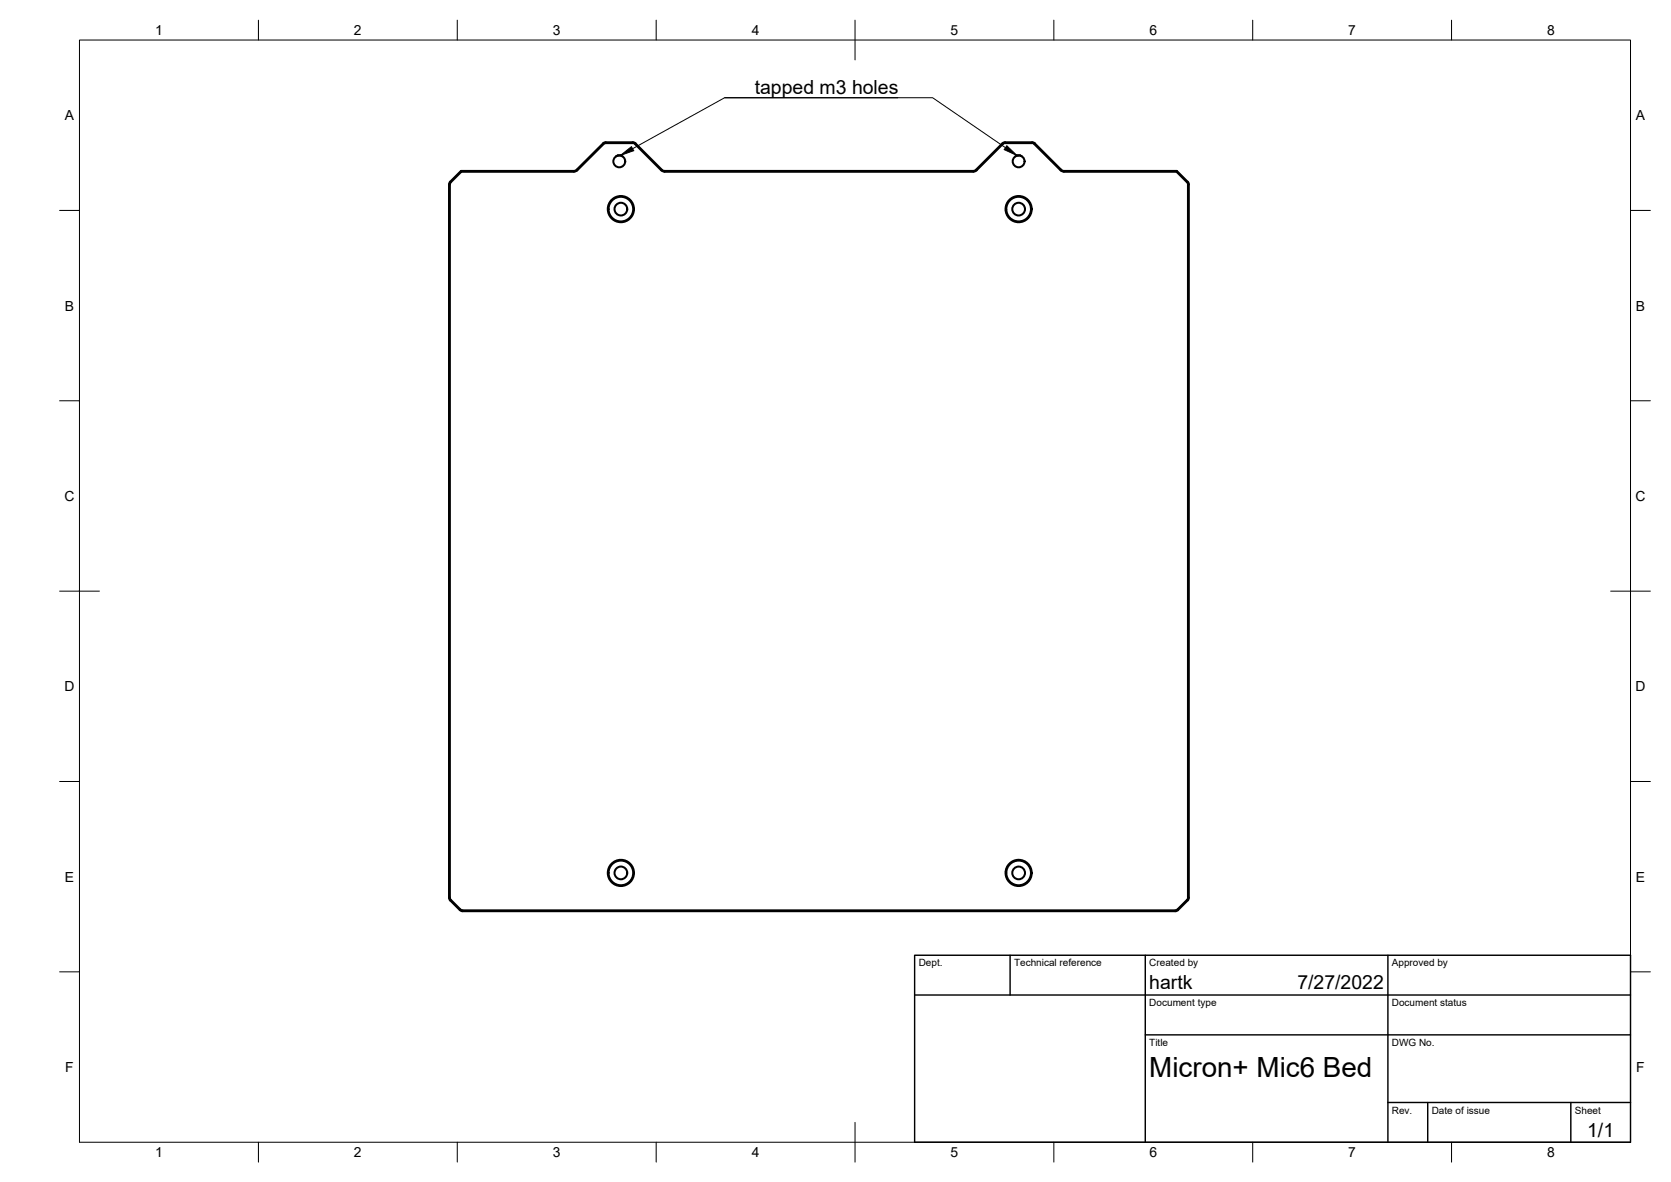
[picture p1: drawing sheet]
<svg xmlns="http://www.w3.org/2000/svg" width="420mm" height="297mm" viewBox="0 0 420 297" stroke-linecap="round" stroke-linejoin="round" font-family="sans-serif">
<!-- layer: Visible -->
<g fill="none" stroke="#000" stroke-width=".51">
<path d="M151.6 36l.7-.2 6.8-.1 .7 .3M151.6 36.1l-6.6 6.6-.7 .3M155.3 39.1l-.4 .2M155.3 39.1h.8M156.1 39.1l.4 .2M159.8 36.1l6.6 6.6 .7 .3h77.6l.7-.3 6.6-6.6M252 36l.7-.3 6.8 .1 .7 .2M252.2 36.2l-6.6 6.6M252.2 36.2l.5-.2 7.2 .1 6.8 6.7M255.7 39.1l-.4 .2M255.7 39.1h.8M256.5 39.1l.4 .2"/>
<path d="M260.2 36.1l7.1 6.8 28.6 .1-.1 .2 2.7 2.6M115.9 43l-2.7 2.7-.3 .7v179.2M144.3 43.2h-28.3l-2.9 3v179.4M144.3 43h-28.4l.1 .2M144.3 43.1l.8-.3 6.8-6.7 7.2-.2 .6 .3 6.6 6.6 .8 .3M167.1 43.2h77.6M245.6 42.8l-.9 .3M266.7 42.8l.8 .3M267.5 43.2h28.3M295.9 43l2.7 2.7 .3 .7M298.5 45.8l.2 .6v179.2M298.9 46.4v179.2"/>
<path d="M112.9 225.6l.3 .7 2.4 2.4 .7 .3h179.2l.7-.3M113.1 225.6l.2 .5 2.5 2.4 .5 .3h179.2l.6-.3 2.4-2.4M298.7 225.6l-.2 .5M298.9 225.6l-.3 .7-2.4 2.4"/>
<circle cx="155.7" cy="40.6" r="1.49"/>
<circle cx="156.1" cy="52.6" r="3.3"/>
<circle cx="156.1" cy="52.6" r="1.6"/>
<circle cx="156.1" cy="52.6" r="3.1"/>
<circle cx="256.1" cy="52.6" r="3.3"/>
<circle cx="256.1" cy="52.6" r="1.6"/>
<circle cx="256.1" cy="40.6" r="1.49"/>
<circle cx="256.1" cy="52.6" r="3.1"/>
<circle cx="156.1" cy="219.4" r="3.3"/>
<circle cx="156.1" cy="219.4" r="1.6"/>
<circle cx="156.1" cy="219.4" r="3.1"/>
<circle cx="256.1" cy="219.4" r="3.3"/>
<circle cx="256.1" cy="219.4" r="1.6"/>
<circle cx="256.1" cy="219.4" r="3.1"/>
</g>
<!-- layer: Border -->
<g fill="none" stroke="#000" stroke-width=".25">
<path d="M20 10.1h390v276.9h-390zM65 5.1v5M115 5.1v5M165 5.1v5M215 5.1v10M265 5.1v5M315 5.1v5M365 5.1v5M15 52.9h5M410 52.9h5M15 100.7h5M410 100.7h5"/>
<path d="M15 148.6h10M405 148.6h10M15 196.4h5M410 196.4h5M15 244.2h5M410 244.2h5M65 287v5M115 287v5M165 287v5M215 282.1v9.9M265 287v5M315 287v5"/>
<path d="M365 287v5"/>
</g>
<!-- layer: TitleBlock -->
<path d="M230 240.1h180v46.9h-180zM230 250h180M254 240.1v9.9M288 240.1v46.9M349 240.1v46.9M288 260.1h122M349 277.1h61M359 277.1v9.9M395 277.1v9.9" fill="none" stroke="#000" stroke-width=".36"/>
<!-- layer: Annotations -->
<path d="M156 39.1l2.8-2.2 .5 1zM253.2 36.6l2.5 2.5-3.2-1.5z" fill="#000" stroke="#000" stroke-width=".25"/>
<path d="M182.2 24.6h52.3l18.3 12.5M225.7 24.6h-43.5l-23.1 12.8" fill="none" stroke="#000" stroke-width=".25"/>
<text font-size="7" x="289" y="270.6">Micron+ Mic6 Bed</text>
<g font-size="4.9">
<text x="189.8" y="23.6">tapped m3 holes</text>
<text x="289" y="248.5">hartk</text>
<text x="326.2" y="248.5">7/27/2022</text>
<text x="399.1" y="285.7">1/1</text>
</g>
<g font-size="3.5">
<text x="39" y="8.8">1</text>
<text x="89" y="8.8">2</text>
<text x="139" y="8.8">3</text>
<text x="189" y="8.8">4</text>
<text x="239" y="8.8">5</text>
<text x="289" y="8.8">6</text>
<text x="339" y="8.8">7</text>
<text x="389" y="8.8">8</text>
<text x="16.3" y="30.2">A</text>
<text x="411.3" y="30.2">A</text>
<text x="16.3" y="78">B</text>
<text x="411.3" y="78">B</text>
<text x="16.2" y="125.9">C</text>
<text x="411.2" y="125.9">C</text>
<text x="16.2" y="173.7">D</text>
<text x="411.2" y="173.7">D</text>
<text x="16.3" y="221.6">E</text>
<text x="411.3" y="221.6">E</text>
<text x="16.4" y="269.4">F</text>
<text x="411.4" y="269.4">F</text>
<text x="39" y="290.8">1</text>
<text x="89" y="290.8">2</text>
<text x="139" y="290.8">3</text>
<text x="189" y="290.8">4</text>
<text x="239" y="290.8">5</text>
<text x="289" y="290.8">6</text>
<text x="339" y="290.8">7</text>
<text x="389" y="290.8">8</text>
</g>
<g font-size="2.5">
<text x="231" y="242.9">Dept.</text>
<text x="255" y="242.9">Technical reference</text>
<text x="289" y="242.9">Created by</text>
<text x="350" y="242.9">Approved by</text>
<text x="289" y="252.8">Document type</text>
<text x="350" y="252.8">Document status</text>
<text x="289" y="262.9">Title</text>
<text x="350" y="262.9">DWG No.</text>
<text x="350" y="279.9">Rev.</text>
<text x="360" y="279.9">Date of issue</text>
<text x="396" y="279.9">Sheet</text>
</g>
</svg>
